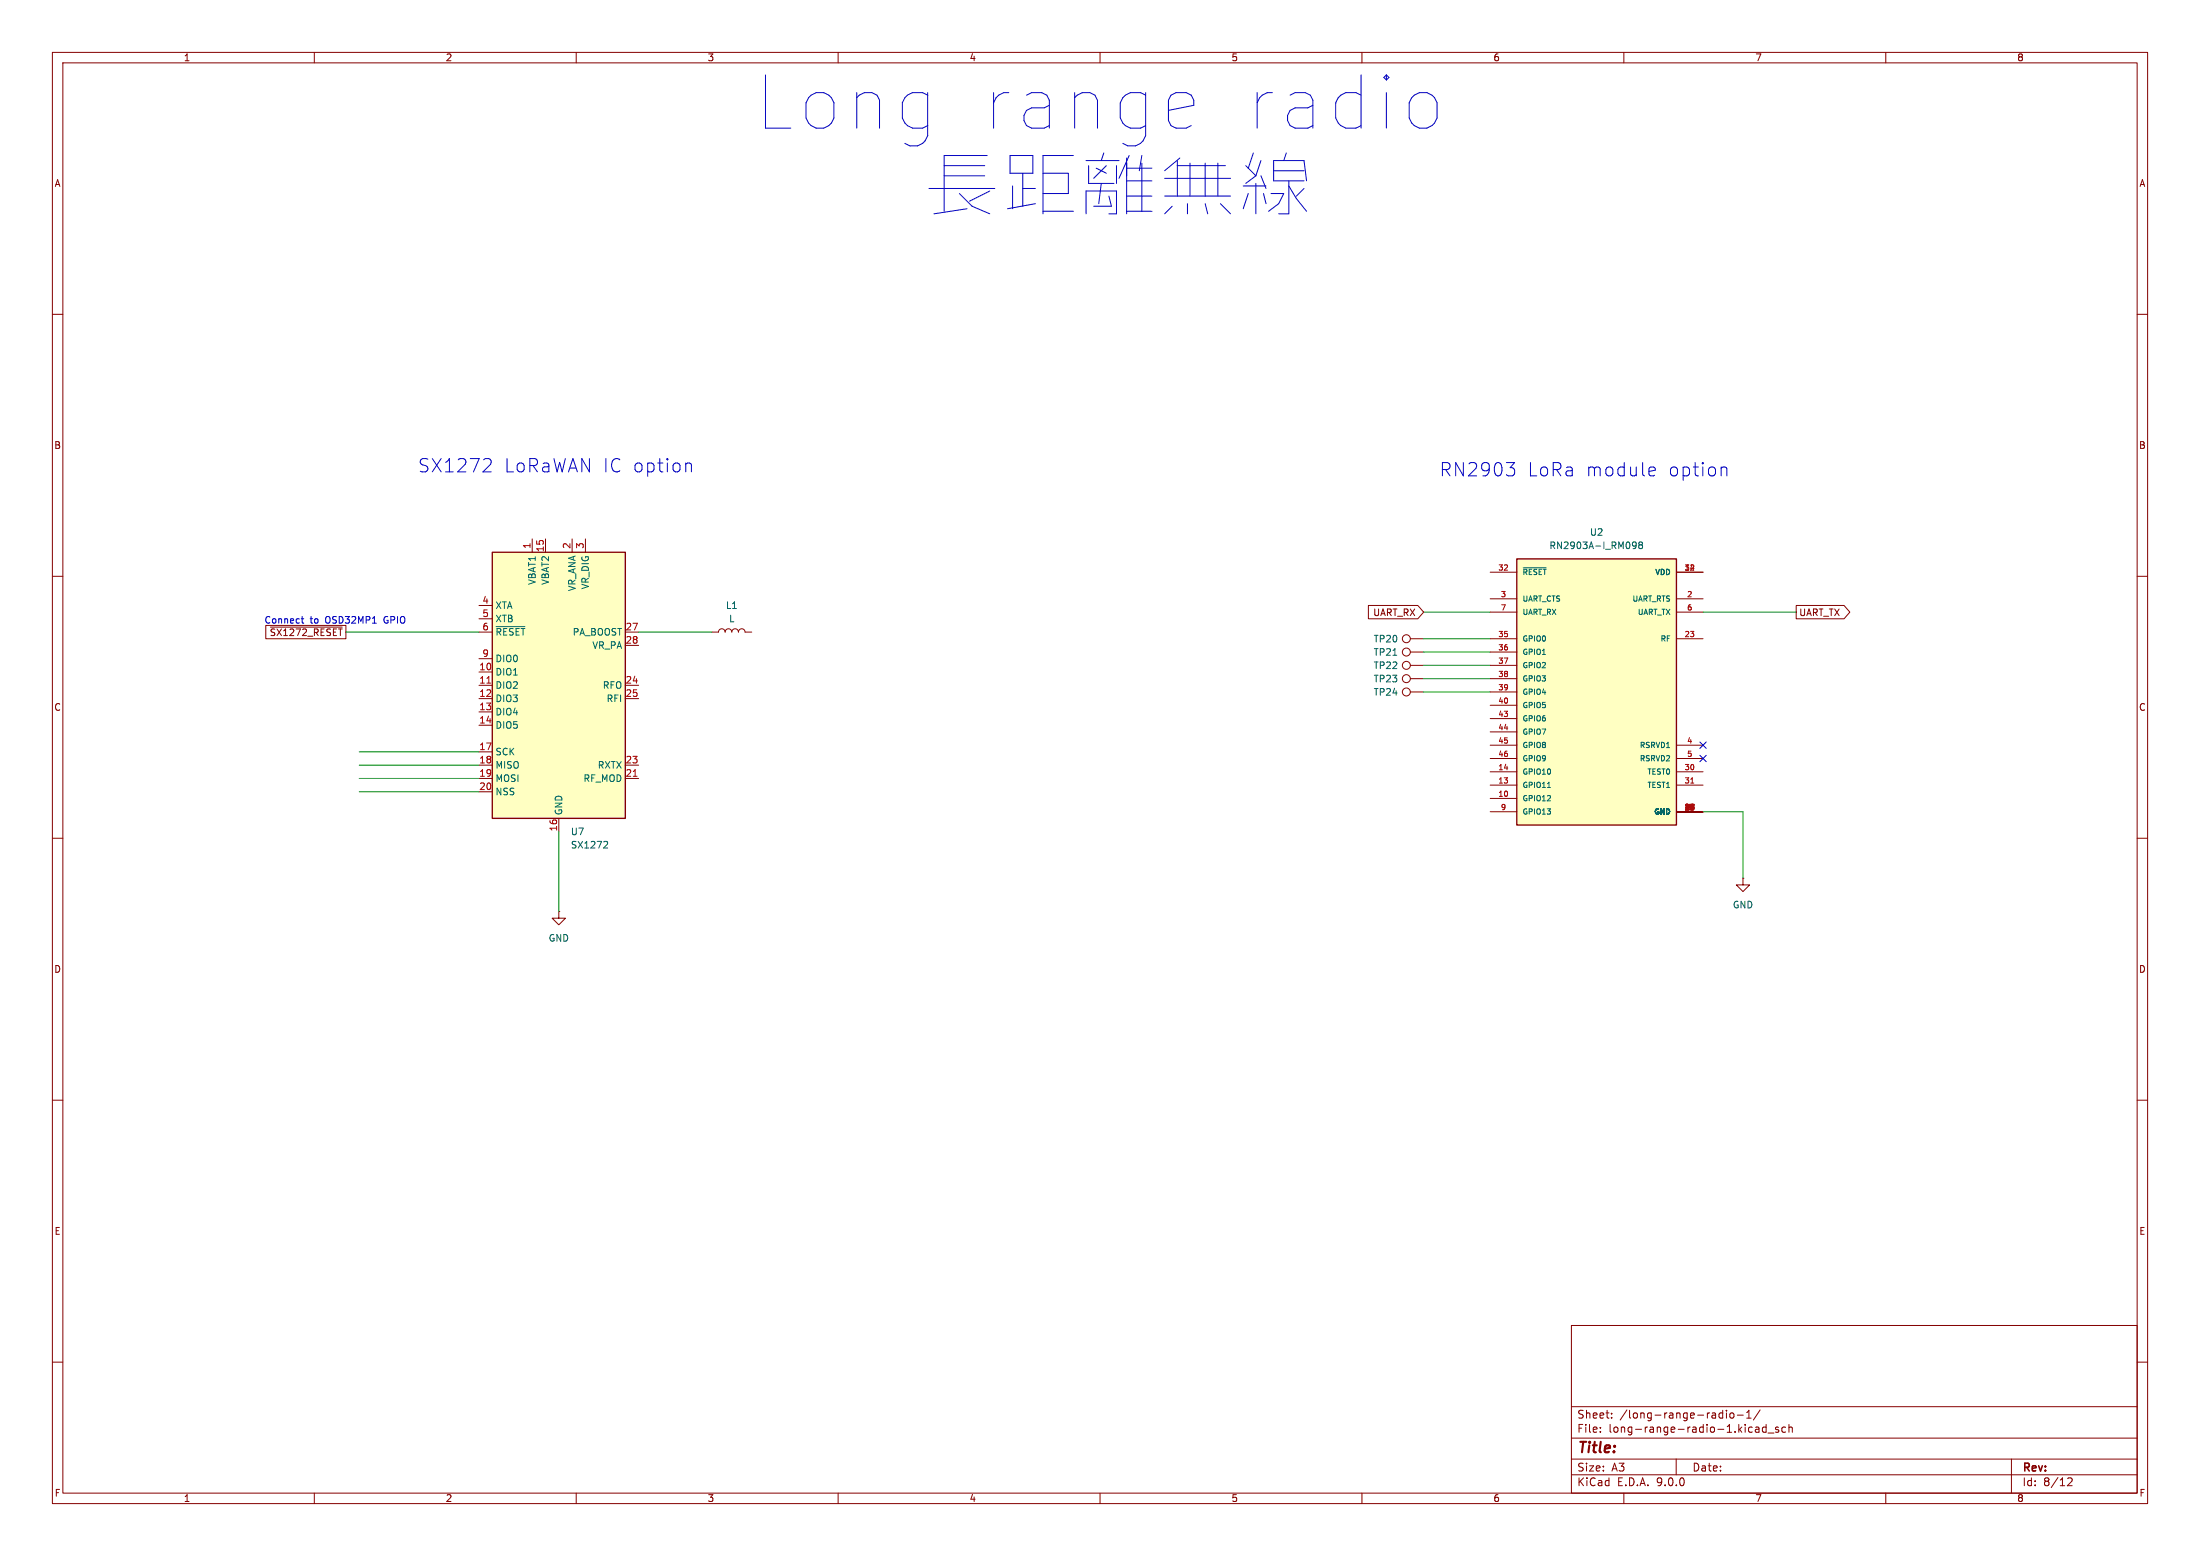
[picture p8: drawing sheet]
<svg xmlns="http://www.w3.org/2000/svg" width="420mm" height="297mm" viewBox="0 0 420 297" stroke-linecap="round" stroke-linejoin="round" font-family="sans-serif">
<g fill="none" stroke="#840000" stroke-width=".19">
<path d="M10 10h400v277h-400zM12 12h396v273h-396zM60 10v2M110 10v2M210 10v2M310 10v2M360 10v2M10 60h2M408 60h2M10 110h2M408 110h2M269.2 121.9h2.6"/>
<path d="M269.2 132.1h2.6M269.2 127h2.6M10 160h2M408 160h2M10 210h2M408 210h2M300 253h108v32h-108zM10 260h2M300 278.5h108M300 274.5h108M300 268.5h108M305.5 273.2v.2"/>
<path d="M305.5 272.5v.1M307.7 270.5v.2M307.7 269.8v.1M320 278.5v3M328.3 270.6h.6M328.3 269.8h.6M328.9 269.2v1.5M329.6 269.2v.1M329.6 269.7v1M330.4 269.8l.3-.1 .3 .3v.4l-.3 .3-.3-.1-.2-.2zM331.7 270.1h1.1M333.4 270.7h.9"/>
<path d="M333.4 269.6l.5-.4v1.5M335.2 272.5h.5l.1 .9M335.8 272.7l-.5 .1a.29 .29 0 0 0-.2 .3 .29 .29 0 0 0 .2 .3l.5-.1M336 269.1l-1.3 1.9M337.2 272.5l-.5-.1-.3 .3 .2 .6h.6M337.2 271.9v1.5M337.5 273.5h1.2M339.5 272.5l-.3-.1-.3 .2 .1 .2 .5 .2v.3h-.6M340.9 272.5l-.5-.1-.2 .3 .1 .6h.6M341.5 272.5l.2-.1 .4 .1 .1 .9M341.5 271.9v1.5M384 278.5v6.5"/>
<path d="M408 260h2M60 285v2M110 285v2M160 285v2M210 285v2M260 285v2M300 281.5h108M310 285v2M360 285v2M394.7 282.2l.6-.1 .2 .1 .1 .3-.9 1.1h.9"/>
<circle cx="268.5" cy="121.9" r=".76"/>
<circle cx="268.5" cy="132.1" r=".76"/>
<circle cx="268.5" cy="127" r=".76"/>
</g>
<path d="M94 105.4h25.4v50.8h-25.4z" fill="#ffffc2"/>
<path d="M94 105.4h25.4v50.8h-25.4z" fill="none" stroke="#840000" stroke-width=".25"/>
<g fill="none" stroke="#840000" stroke-width=".19">
<path d="M91.4 115.6h2.6M91.4 118.1h2.6M101.6 102.9v2.5M104.1 102.9v2.5M109.2 102.9v2.5M111.8 102.9v2.5M91.4 120.7h2.6M91.4 125.7h2.6M91.4 128.3h2.6M91.4 130.8h2.6M91.4 133.4h2.6M91.4 135.9h2.6"/>
<path d="M91.4 138.4h2.6M119.4 120.7h2.5M119.4 130.8h2.5M119.4 133.4h2.5M119.4 123.2h2.5M135.9 120.7h1.3a.64 .64 0 0 1 .6-.7 .64 .64 0 0 1 .6 .7 .64 .64 0 0 1 .7-.7 .64 .64 0 0 1 .6 .7 .64 .64 0 0 1 .6-.7 .64 .64 0 0 1 .7 .7 .64 .64 0 0 1 .6-.7 .64 .64 0 0 1 .6 .7h1.3M91.4 143.5h2.6M91.4 146.1h2.6M91.4 148.6h2.6M91.4 151.1h2.6M106.7 156.2v2.6M119.4 146.1h2.5"/>
<path d="M119.4 148.6h2.5M106.7 174v1.3h1.2l-1.2 1.2-1.3-1.2h1.3M106.7 174h.1"/>
</g>
<path d="M94.7 119.6h5.5M115.5 160.6l.4 .1 .1 .3-.8 .9h.8" fill="none" stroke="#006464" stroke-width=".19"/>
<path d="M93 130.4h.7M120.9 148.2h.7" fill="none" stroke="#a90000" stroke-width=".19"/>
<path d="M289.6 106.7h30.4v50.8h-30.4z" fill="#ffffc2"/>
<path d="M289.6 106.7h30.4v50.8h-30.4z" fill="none" stroke="#840000" stroke-width=".25"/>
<g fill="none" stroke="#840000" stroke-width=".19">
<path d="M50.7 119.4h15.3v2.5h-15.3zM51.6 119.7h13.7M261.2 115.6h9.5l1.1 1.2-1.1 1.3h-9.5zM284.5 109.2h5.1M284.5 114.3h5.1M284.5 116.8h5.1M320 109.2h5.1M320 114.3h5.1M320 116.8h5.1M342.9 115.6h9.1l1.1 1.2-1.1 1.3h-9.1zM269.2 124.5h2.6M269.2 129.5h2.6"/>
<path d="M284.5 121.9h5.1M284.5 124.5h5.1M284.5 127h5.1M284.5 129.5h5.1M284.5 132.1h5.1M284.5 134.6h5.1M284.5 137.2h5.1M284.5 139.7h5.1M320 121.9h5.1M284.5 142.2h5.1M284.5 144.8h5.1M284.5 147.3h5.1"/>
<path d="M284.5 149.9h5.1M284.5 152.4h5.1M284.5 154.9h5.1M320 142.2h5.1M320 144.8h5.1M320 147.3h5.1M320 149.9h5.1M320 154.9h5.1M332.7 167.6v1.3h1.3l-1.3 1.3-1.2-1.3h1.2M332.7 167.6h.1"/>
<circle cx="268.5" cy="129.5" r=".76"/>
<circle cx="268.5" cy="124.5" r=".76"/>
</g>
<path d="M290.8 108.4h4.4M311.6 103.7l.3-.3h.2l.3 .3a.84 .84 0 0 1-.4 1h-.2M311.6 104l.3 .2h.2l.3-.2M313.1 104l-.3 .2 .1 .4 .2 .1h.3l.2-.2v-.3l-.3-.2M313.1 104l-.3-.2 .3-.4h.2l.3 .3-.3 .3M313.1 104h.2M265.9 125.1h.8M295.4 150.3h.6" fill="none" stroke="#006464" stroke-width=".19"/>
<path d="M322.8 149.5h.6" fill="none" stroke="#a90000" stroke-width=".19"/>
<g fill="none" stroke="#009600" stroke-width=".19">
<path d="M271.8 116.8h12.7M325.1 116.8h17.8M66 120.7h25.4M121.9 120.7h14M271.8 132.1h12.7M271.8 124.5h12.7M271.8 121.9h12.7M271.8 127h12.7M271.8 129.5h12.7M68.6 151.1h22.8M68.6 148.6h22.8M68.6 143.5h22.8"/>
<path d="M68.6 146.1h22.8M106.7 158.8v15.2M325.1 154.9h7.6v12.7"/>
</g>
<path d="M324.5 144.2l1.2 1.2M324.5 141.6l1.2 1.2M325.7 144.2l-1.2 1.2M325.7 141.6l-1.2 1.2" fill="none" stroke="#000084" stroke-width=".19"/>
<path d="M226.4 17.7l1 .5 .5 .9v1l-4.8 1M271 17.7a2.76 2.76 0 0 1 3.3 1.9v2.9a2.76 2.76 0 0 1-3.3 2M93.3 87.5a.69 .69 0 0 1 .4 1.1l-1.5 1.5h1.6M131 88.5l.3-.1 .6 .1 .1 .2v1.4M287.6 88.3h1.5l-.8 1M288.7 89.3l.4 .4v.6l-.4 .5M315.2 89.1l.7 .2 .1 .4-1.2 .3M315.9 90.7l-.7 .1M328.7 89.3l.2-.2 .6 .2 .2 .2v1.3M57.5 118.1h.5M57.7 117.7v1.1l.3 .1" fill="none" stroke="#0000c2" stroke-width=".19"/>
<g font-size="14.2" fill="#0000c2">
<text x="144.5" y="25.1">Long</text>
<text x="186.5" y="25.1">range</text>
<text x="235.2" y="25.1">radio</text>
<text x="177.2" y="41.4">þÿ•w•Ý–âq!}Ú</text>
</g>
<g font-size="3.5" fill="#0000c2">
<text x="79.8" y="90.4">SX1272</text>
<text x="96.2" y="90.4">LoRaWAN IC option</text>
<text x="274.8" y="91.2">RN2903</text>
<text x="291.5" y="91.2">LoRa</text>
<text x="302.6" y="91.2">module</text>
<text x="318.3" y="91.2">option</text>
</g>
<text font-size="2.8" fill="#840000" x="301" y="277.9">Title:</text>
<g font-size="2.1" fill="#840000">
<text x="301" y="273.7">File:</text>
<text x="301" y="271">Sheet:</text>
<text x="307.1" y="273.7">long-range-radio-1.kicad_sch</text>
<text x="309.2" y="271">/long-range-radio-1/</text>
<text x="301" y="281.1">Size:</text>
<text x="307.6" y="281.1">A3</text>
<text x="323" y="281.1">Date:</text>
<text x="386" y="281.3">Rev:</text>
<text x="301" y="283.9">KiCad</text>
<text x="308.7" y="283.9">E.D.A.</text>
<text x="316.3" y="283.9">9.0.0</text>
<text x="386" y="283.9">Id:</text>
<text x="390.1" y="283.9">8/12</text>
</g>
<g font-size="1.8" fill="#840000">
<text x="35" y="11.9">1</text>
<text x="85" y="11.9">2</text>
<text x="135" y="11.9">3</text>
<text x="185" y="11.9">4</text>
<text x="235" y="11.9">5</text>
<text x="285" y="11.9">6</text>
<text x="335" y="11.9">7</text>
<text x="385" y="11.9">8</text>
<text x="10.3" y="35.9">A</text>
<text x="408.3" y="35.9">A</text>
<text x="10.3" y="85.9">B</text>
<text x="408.2" y="85.9">B</text>
<text x="262" y="117.8">UART_RX</text>
<text x="343.4" y="117.8">UART_TX</text>
<text x="51.4" y="121.6">~{SX1272_RESET}</text>
<text x="10.3" y="135.9">C</text>
<text x="408.2" y="135.9">C</text>
<text x="10.3" y="185.9">D</text>
<text x="408.2" y="185.9">D</text>
<text x="10.3" y="235.9">E</text>
<text x="408.3" y="235.9">E</text>
<text x="10.3" y="285.9">F</text>
<text x="35" y="286.9">1</text>
<text x="85" y="286.9">2</text>
<text x="135" y="286.9">3</text>
<text x="185" y="286.9">4</text>
<text x="235" y="286.9">5</text>
<text x="285" y="286.9">6</text>
<text x="335" y="286.9">7</text>
<text x="385" y="286.9">8</text>
<text x="408.3" y="285.9">F</text>
</g>
<g font-size="1.8" fill="#a90000">
<text x="101.3" y="104.8" transform="rotate(-90 101.3 104.8)">1</text>
<text x="103.9" y="105.5" transform="rotate(-90 103.9 105.5)">15</text>
<text x="109" y="104.8" transform="rotate(-90 109 104.8)">2</text>
<text x="111.5" y="104.8" transform="rotate(-90 111.5 104.8)">3</text>
<text x="92" y="115.3">4</text>
<text x="92" y="117.9">5</text>
<text x="92" y="120.4">6</text>
<text x="92" y="125.5">9</text>
<text x="119.3" y="120.4">27</text>
<text x="119.3" y="122.9">28</text>
<text x="91.4" y="128">10</text>
<text x="91.4" y="130.6">11</text>
<text x="119.3" y="130.6">24</text>
<text x="91.4" y="133.1">12</text>
<text x="91.4" y="135.6">13</text>
<text x="119.3" y="133.1">25</text>
<text x="91.4" y="138.2">14</text>
<text x="91.4" y="143.3">17</text>
<text x="91.4" y="145.8">18</text>
<text x="91.4" y="148.3">19</text>
<text x="119.3" y="145.8">23</text>
<text x="119.3" y="148.3">21</text>
<text x="91.4" y="150.9">20</text>
<text x="106.4" y="158.8" transform="rotate(-90 106.4 158.8)">16</text>
</g>
<g font-size="1.8" fill="#006464">
<text x="295.7" y="105">RN2903A-I_RM098</text>
<text x="303.4" y="102.5">U2</text>
<text x="102.5" y="111.7" transform="rotate(-90 102.5 111.7)">VBAT1</text>
<text x="105" y="111.7" transform="rotate(-90 105 111.7)">VBAT2</text>
<text x="110.1" y="113" transform="rotate(-90 110.1 113)">VR_ANA</text>
<text x="112.6" y="112.6" transform="rotate(-90 112.6 112.6)">VR_DIG</text>
<text x="94.5" y="116.4">XTA</text>
<text x="94.5" y="119">XTB</text>
<text x="138.5" y="116.4">L1</text>
<text x="139.1" y="119">L</text>
<text x="94.5" y="121.5">~{RESET}</text>
<text x="109.2" y="121.5">PA_BOOST</text>
<text x="113" y="124.1">VR_PA</text>
<text x="262.1" y="122.8">TP20</text>
<text x="262.1" y="125.4">TP21</text>
<text x="94.5" y="126.6">DIO0</text>
<text x="94.5" y="129.1">DIO1</text>
<text x="94.5" y="131.7">DIO2</text>
<text x="115" y="131.7">RFO</text>
<text x="262.1" y="127.9">TP22</text>
<text x="262.1" y="130.4">TP23</text>
<text x="94.5" y="134.2">DIO3</text>
<text x="94.5" y="136.8">DIO4</text>
<text x="115.7" y="134.2">RFI</text>
<text x="262.1" y="133">TP24</text>
<text x="94.5" y="139.3">DIO5</text>
<text x="94.5" y="144.4">SCK</text>
<text x="94.5" y="146.9">MISO</text>
<text x="94.5" y="149.5">MOSI</text>
<text x="111.3" y="149.5">RF_MOD</text>
<text x="114" y="146.9">RXTX</text>
<text x="94.5" y="152">NSS</text>
<text x="107.5" y="155.7" transform="rotate(-90 107.5 155.7)">GND</text>
<text x="108.9" y="159.6">U7</text>
<text x="108.9" y="162.2">SX1272</text>
<text x="330.7" y="173.6">GND</text>
<text x="104.6" y="179.9">GND</text>
</g>
<g font-size="1.8" fill="#0000c2">
<text x="50.4" y="119.2">Connect</text>
<text x="59.2" y="119.2">to</text>
<text x="62.2" y="119.2">OSD32MP1</text>
<text x="73.6" y="119.2">GPIO</text>
</g>
<g font-size="1.4" fill="#a90000">
<text x="285.9" y="109">32</text>
<text x="321.5" y="109">12</text>
<text x="286.4" y="114">3</text>
<text x="286.4" y="116.6">7</text>
<text x="322" y="114">2</text>
<text x="322" y="116.6">6</text>
<text x="285.9" y="121.7">35</text>
<text x="285.9" y="124.2">36</text>
<text x="321.5" y="121.7">23</text>
<text x="285.9" y="126.7">37</text>
<text x="285.9" y="129.3">38</text>
<text x="285.9" y="131.8">39</text>
<text x="285.9" y="134.4">40</text>
<text x="285.9" y="136.9">43</text>
<text x="285.9" y="139.4">44</text>
<text x="285.9" y="142">45</text>
<text x="322" y="142">4</text>
<text x="285.9" y="144.5">46</text>
<text x="285.9" y="147.1">14</text>
<text x="285.9" y="149.6">13</text>
<text x="321.5" y="147.1">30</text>
<text x="321.5" y="149.6">31</text>
<text x="322" y="144.5">5</text>
<text x="285.9" y="152.1">10</text>
<text x="286.4" y="154.7">9</text>
<text x="322" y="154.7">12</text>
<text x="322.3" y="154.7">7</text>
</g>
<g font-size="1.4" fill="#006464">
<text x="290.6" y="110">~{RESET}</text>
<text x="315.9" y="110">VDD</text>
<text x="290.6" y="115">UART_CTS</text>
<text x="290.6" y="117.6">UART_RX</text>
<text x="311.5" y="115">UART_RTS</text>
<text x="312.5" y="117.6">UART_TX</text>
<text x="290.6" y="122.7">GPIO0</text>
<text x="290.6" y="125.2">GPIO1</text>
<text x="316.9" y="122.7">RF</text>
<text x="290.6" y="127.7">GPIO2</text>
<text x="290.6" y="130.3">GPIO3</text>
<text x="290.6" y="132.8">GPIO4</text>
<text x="290.6" y="135.4">GPIO5</text>
<text x="290.6" y="137.9">GPIO6</text>
<text x="290.6" y="140.4">GPIO7</text>
<text x="290.6" y="143">GPIO8</text>
<text x="312.9" y="143">RSRVD1</text>
<text x="290.6" y="145.5">GPIO9</text>
<text x="290.6" y="148.1">GPIO10</text>
<text x="312.9" y="145.5">RSRVD2</text>
<text x="314.4" y="148.1">TEST0</text>
<text x="290.6" y="150.6">GPIO11</text>
<text x="290.6" y="153.1">GPIO12</text>
<text x="290.6" y="155.7">GPIO13</text>
<text x="314.4" y="150.6">TEST1</text>
<text x="315.7" y="155.7">GND</text>
</g>
</svg>
